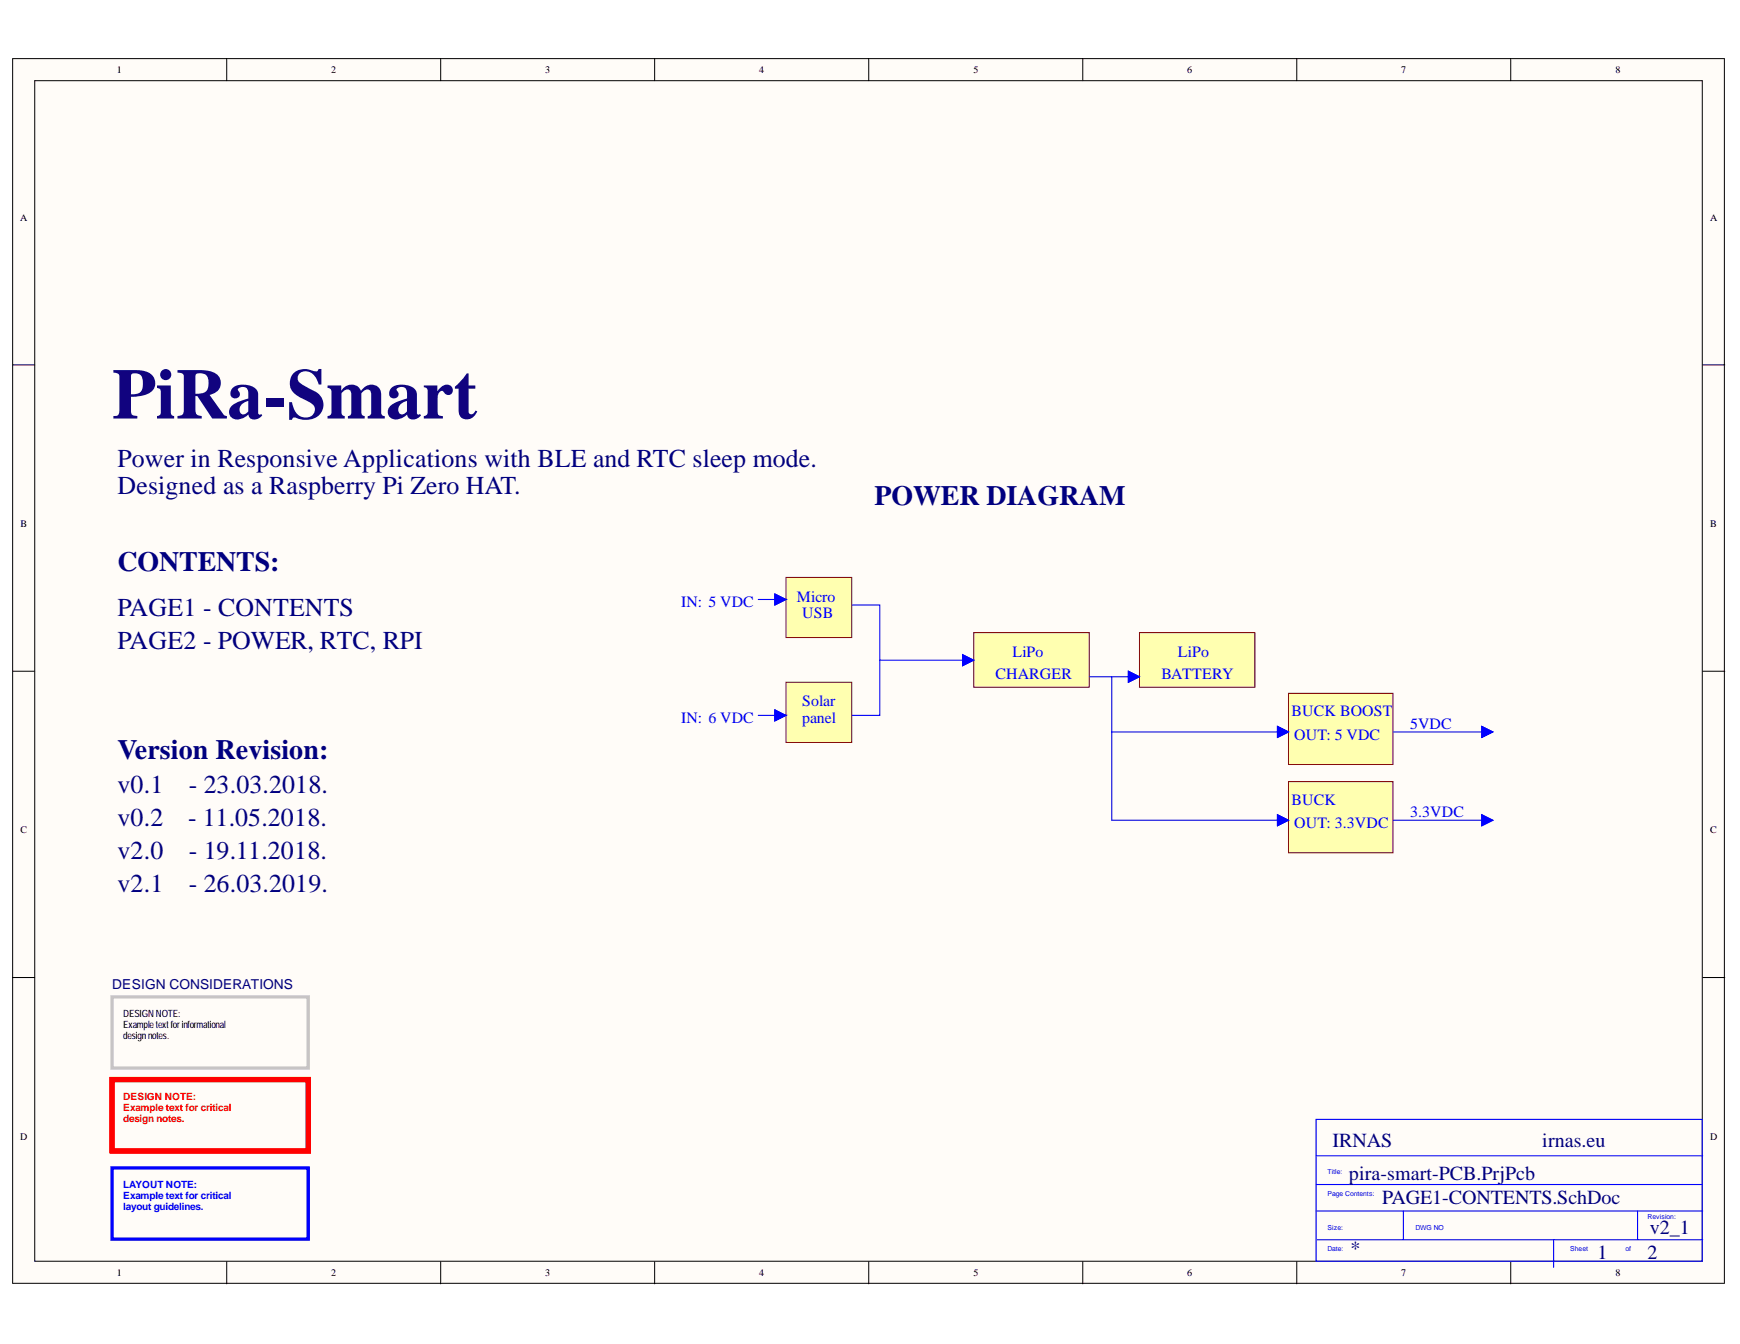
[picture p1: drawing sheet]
<svg xmlns="http://www.w3.org/2000/svg" width="279mm" height="216mm" viewBox="0 0 279 216" stroke-linecap="round" stroke-linejoin="round" font-family="sans-serif">
<g fill="#fffcf8" stroke="#000" stroke-width=".16">
<path d="M2 9.4h274.9v196.8h-274.9z"/>
<path d="M5.6 13h267.7v189.6h-267.7z"/>
</g>
<g fill="none" stroke="#000" stroke-width=".16">
<path d="M36.4 9.4v3.6M70.8 9.4v3.6M105.1 9.4v3.6M139.5 9.4v3.6M173.9 9.4v3.6M208.2 9.4v3.6M242.6 9.4v3.6M2 58.6h3.6M273.4 58.6h3.6M2 107.8h3.6M273.4 107.8h3.6M2 157h3.6"/>
<path d="M273.4 157h3.6M36.4 202.7v3.5M70.8 202.7v3.5M105.1 202.7v3.5M139.5 202.7v3.5M173.9 202.7v3.5M208.2 202.7v3.5M242.6 202.7v3.5"/>
</g>
<path d="M18 160.1h31.5v11.5h-31.5z" fill="none" stroke="#c6c3c6" stroke-width=".53"/>
<path d="M18 173.4h31.5v11.5h-31.5z" fill="none" stroke="#f00" stroke-width=".89"/>
<path d="M18 187.6h31.5v11.5h-31.5z" fill="none" stroke="#00f" stroke-width=".53"/>
<path d="M211.3 179.8h62v22.8h-62zM211.3 190.3h61.9M211.3 185.7h62.1M211.3 194.5h62.1M211.5 199.1h61.9M225.3 194.5v4.6M249.5 199.1v4.5M262.9 194.5v4.6" fill="none" stroke="#00f" stroke-width=".18"/>
<g fill="#ffffb0" stroke="#800000" stroke-width=".16">
<path d="M126.2 92.8h10.6v9.6h-10.6z"/>
<path d="M126.2 109.6h10.6v9.7h-10.6z"/>
</g>
<path d="M121.8 96.3h4.4l-1.8 .9v-1.8l1.8 .9M121.8 114.9h4.4l-1.8 .9v-1.8l1.8 .9" fill="none" stroke="#00f" stroke-width=".18"/>
<path d="M124.4 95.4l1.8 .9-1.8 .9z" fill="#00f"/>
<path d="M124.4 95.4l1.8 .9-1.8 .9z" fill="none" stroke="#00f" stroke-width=".16"/>
<path d="M124.4 114l1.8 .9-1.8 .9z" fill="#00f"/>
<path d="M124.4 114l1.8 .9-1.8 .9z" fill="none" stroke="#00f" stroke-width=".16"/>
<path d="M136.8 97.2h4.5v8.9h13.3" fill="none" stroke="#00f" stroke-width=".18"/>
<path d="M156.4 101.6h18.5v8.8h-18.5z" fill="#ffffb0" stroke="#800000" stroke-width=".16"/>
<path d="M154.6 105.2l1.7 .9-1.7 .8z" fill="#00f"/>
<path d="M154.6 105.2l1.7 .9-1.7 .8z" fill="none" stroke="#00f" stroke-width=".16"/>
<path d="M154.6 105.2l1.7 .9-1.7 .8zM175 108.7h8M178.5 108.7v8.9h26.6" fill="none" stroke="#00f" stroke-width=".18"/>
<path d="M206.9 111.4h16.8v11.4h-16.8z" fill="#ffffb0" stroke="#800000" stroke-width=".16"/>
<path d="M205.1 116.7l1.8 .9-1.8 .9z" fill="#00f"/>
<path d="M205.1 116.7l1.8 .9-1.8 .9z" fill="none" stroke="#00f" stroke-width=".16"/>
<path d="M205.1 116.7l1.8 .9-1.8 .9z" fill="none" stroke="#00f" stroke-width=".18"/>
<path d="M183 101.6h18.5v8.8h-18.5z" fill="#ffffb0" stroke="#800000" stroke-width=".16"/>
<path d="M181.2 107.8l1.8 .9-1.8 .9z" fill="#00f"/>
<path d="M181.2 107.8l1.8 .9-1.8 .9z" fill="none" stroke="#00f" stroke-width=".16"/>
<path d="M181.2 107.8l1.8 .9-1.8 .9z" fill="none" stroke="#00f" stroke-width=".18"/>
<path d="M237.9 116.7l1.8 .9-1.8 .9z" fill="#00f"/>
<path d="M237.9 116.7l1.8 .9-1.8 .9z" fill="none" stroke="#00f" stroke-width=".16"/>
<path d="M141.3 106.1v8.8h-4.5M178.5 117.6v14.2h26.6M223.7 117.6h14.2M237.9 116.7l1.8 .9-1.8 .9z" fill="none" stroke="#00f" stroke-width=".18"/>
<path d="M206.9 125.6h16.8v11.4h-16.8z" fill="#ffffb0" stroke="#800000" stroke-width=".16"/>
<path d="M205.1 130.9l1.8 .9-1.8 .9z" fill="#00f"/>
<path d="M205.1 130.9l1.8 .9-1.8 .9z" fill="none" stroke="#00f" stroke-width=".16"/>
<path d="M205.1 130.9l1.8 .9-1.8 .9z" fill="none" stroke="#00f" stroke-width=".18"/>
<path d="M237.9 130.9l1.8 .9-1.8 .9z" fill="#00f"/>
<path d="M237.9 130.9l1.8 .9-1.8 .9z" fill="none" stroke="#00f" stroke-width=".16"/>
<path d="M223.7 131.8h14.2M237.9 130.9l1.8 .9-1.8 .9z" fill="none" stroke="#00f" stroke-width=".18"/>
<text font-size="11.5" fill="#11037f" x="18" y="67.2">PiRa-Smart</text>
<g font-size="4.5" fill="#000080">
<text x="140.4" y="81.2">POWER DIAGRAM</text>
<text x="18.9" y="91.8">CONTENTS:</text>
<text x="18.9" y="121.9">Version Revision:</text>
</g>
<g font-size="4.1" fill="#000080">
<text x="18.9" y="75">Power in Responsive Applications with BLE and RTC sleep mode.</text>
<text x="18.9" y="79.4">Designed as a Raspberry Pi Zero HAT.</text>
<text x="18.9" y="98.9">PAGE1 - CONTENTS</text>
<text x="18.9" y="104.3">PAGE2 - POWER, RTC, RPI</text>
<text x="18.9" y="127.3">v0.1</text>
<text x="30.3" y="127.3">- 23.03.2018.</text>
<text x="18.9" y="132.7">v0.2</text>
<text x="18.9" y="137.9">v2.0</text>
<text x="30.2" y="132.7">- 11.05.2018.</text>
<text x="30.3" y="137.9">- 19.11.2018.</text>
<text x="18.9" y="143.2">v2.1</text>
<text x="30.3" y="143.2">- 26.03.2019.</text>
</g>
<g font-size="3.2" fill="#000080">
<text x="214" y="184.3">IRNAS</text>
<text x="247.7" y="184.3">irnas.eu</text>
<text x="216.6" y="189.6">pira-smart-PCB.PrjPcb</text>
<text x="221.9" y="193.5">PAGE1-CONTENTS.SchDoc</text>
<text x="216.9" y="201.7">*</text>
<text x="256.5" y="202.2">1</text>
<text x="264.6" y="202.2">2</text>
<text x="264.9" y="198.3">v2_1</text>
</g>
<g font-size="2.5" fill="#00f">
<text x="109.4" y="97.5">IN: 5 VDC</text>
<text x="128" y="96.7">Micro</text>
<text x="128.8" y="99.3">USB</text>
<text x="162.6" y="105.5">LiPo</text>
<text x="189.1" y="105.5">LiPo</text>
<text x="128.8" y="113.5">Solar</text>
<text x="159.9" y="109.1">CHARGER</text>
<text x="186.5" y="109.1">BATTERY</text>
<text x="109.4" y="116.1">IN: 6 VDC</text>
<text x="128.8" y="116.1">panel</text>
<text x="207.4" y="115.1">BUCK BOOST</text>
<text x="207.8" y="118.8">OUT: 5 VDC</text>
<text x="226.4" y="117">5VDC</text>
<text x="207.4" y="129.3">BUCK</text>
<text x="226.4" y="131.2">3.3VDC</text>
<text x="207.8" y="133">OUT: 3.3VDC</text>
</g>
<text font-size="2.2" fill="#000080" x="18" y="158.8">DESIGN CONSIDERATIONS</text>
<g font-size="1.6">
<text x="18.8" y="11.8">1</text>
<text x="53.2" y="11.8">2</text>
<text x="87.5" y="11.8">3</text>
<text x="121.9" y="11.8">4</text>
<text x="156.3" y="11.8">5</text>
<text x="190.6" y="11.8">6</text>
<text x="225" y="11.8">7</text>
<text x="259.4" y="11.8">8</text>
<text x="3.2" y="35.4">A</text>
<text x="274.6" y="35.4">A</text>
<text x="3.3" y="84.6">B</text>
<text x="274.6" y="84.6">B</text>
<text x="3.3" y="133.9">C</text>
<text x="274.6" y="133.9">C</text>
<text x="19.8" y="163.4">DESIGN NOTE:</text>
<text x="19.8" y="165.1">Exampletextforinformational</text>
<text x="19.8" y="166.9">designnotes.</text>
<text x="3.2" y="183.1">D</text>
<text x="274.6" y="183.1">D</text>
<text x="18.8" y="205">1</text>
<text x="53.2" y="205">2</text>
<text x="87.5" y="205">3</text>
<text x="121.9" y="205">4</text>
<text x="156.3" y="205">5</text>
<text x="190.6" y="205">6</text>
<text x="225" y="205">7</text>
<text x="259.4" y="205">8</text>
</g>
<g font-size="1.6" fill="#f00">
<text x="19.8" y="176.6">DESIGN NOTE:</text>
<text x="19.8" y="178.4">Example text for critical</text>
<text x="19.8" y="180.2">design notes.</text>
</g>
<g font-size="1.6" fill="#00f">
<text x="19.8" y="190.9">LAYOUT NOTE:</text>
<text x="19.8" y="192.6">Example text for critical</text>
<text x="19.8" y="194.4">layout guidelines.</text>
</g>
<g font-size="1.1" fill="#00f">
<text x="213.1" y="188.7">Title:</text>
<text x="213.1" y="197.5">Size:</text>
<text x="213.1" y="192.2">Page Contents:</text>
<text x="227.3" y="197.5">DWG NO</text>
<text x="264.6" y="195.8">Revision:</text>
<text x="213.1" y="201">Date:</text>
<text x="252.1" y="201">Sheet</text>
<text x="261" y="201">of</text>
</g>
</svg>
